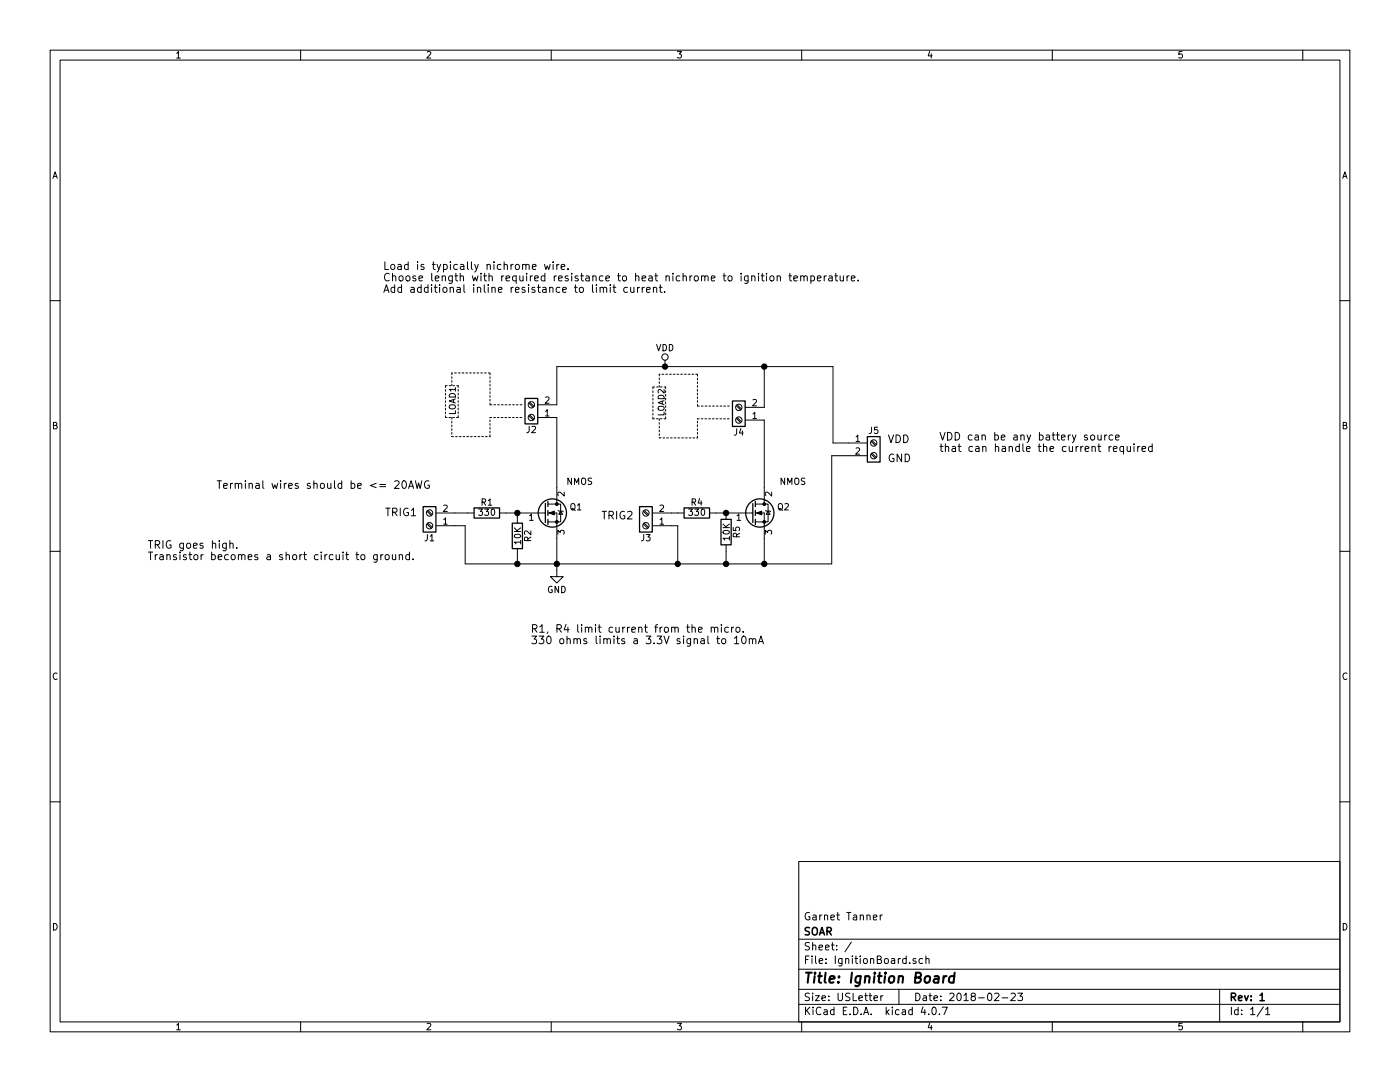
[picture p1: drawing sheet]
EESchema Schematic File Version 2
LIBS:power
LIBS:device
LIBS:switches
LIBS:relays
LIBS:motors
LIBS:transistors
LIBS:conn
LIBS:linear
LIBS:regul
LIBS:74xx
LIBS:cmos4000
LIBS:adc-dac
LIBS:memory
LIBS:xilinx
LIBS:microcontrollers
LIBS:dsp
LIBS:microchip
LIBS:analog_switches
LIBS:motorola
LIBS:texas
LIBS:intel
LIBS:audio
LIBS:interface
LIBS:digital-audio
LIBS:philips
LIBS:display
LIBS:cypress
LIBS:siliconi
LIBS:opto
LIBS:atmel
LIBS:contrib
LIBS:valves
LIBS:IgnitionBoardV1-cache
EELAYER 25 0
EELAYER END
$Descr USLetter 11000 8500
encoding utf-8
Sheet 1 1
Title "Ignition Board"
Date "2018-02-23"
Rev "1"
Comp "SOAR"
Comment1 "Garnet Tanner"
Comment2 ""
Comment3 ""
Comment4 ""
$EndDescr
$Comp
L Q_NMOS_GDS Q1
U 1 1
P 4275 4030
F 0 "Q1" H 4475 4080 50  0000 L CNN
F 1 "NMOS" H 4450 4280 50  0000 L CNN
F 2 "Package_TO_SOT_THT:TO-220-3_Vertical" H 4475 4130 50  0001 C CNN
F 3 "https://www.digikey.ca/product-detail/en/on-semiconductor/FDP7030BL/FDP7030BLFS-ND/976591" H 4275 4030 50  0001 C CNN
	1    4275 4030
	1    0    0    -1  
$EndComp
$Comp
L Screw_Terminal_01x02 J2
U 1 1
P 4175 3280
F 0 "J2" H 4175 3380 50  0000 C CNN
F 1 "Screw_Terminal_01x02" H 4300 2955 50  0001 C CNN
F 2 "TerminalBlock_Phoenix:TerminalBlock_Phoenix_PT-1,5-2-5.0-H_1x02_P5.00mm_Horizontal" H 4175 3280 50  0001 C CNN
F 3 "https://www.digikey.ca/product-detail/en/phoenix-contact/1935161/277-1667-ND/568614" H 4175 3280 50  0001 C CNN
	1    4175 3280
	-1   0    0    1   
$EndComp
$Comp
L Screw_Terminal_01x02 J1
U 1 1
P 3375 4130
F 0 "J1" H 3375 4230 50  0000 C CNN
F 1 "Screw_Terminal_01x02" H 3625 3880 50  0001 C CNN
F 2 "TerminalBlock_Phoenix:TerminalBlock_Phoenix_PT-1,5-2-5.0-H_1x02_P5.00mm_Horizontal" H 3375 4130 50  0001 C CNN
F 3 "https://www.digikey.ca/product-detail/en/phoenix-contact/1935161/277-1667-ND/568614" H 3375 4130 50  0001 C CNN
	1    3375 4130
	-1   0    0    1   
$EndComp
$Comp
L VDD #PWR01
U 1 1
P 5225 2880
F 0 "#PWR01" H 5225 2730 50  0001 C CNN
F 1 "VDD" H 5225 3030 50  0000 C CNN
F 2 "" H 5225 2880 50  0001 C CNN
F 3 "" H 5225 2880 50  0001 C CNN
	1    5225 2880
	1    0    0    -1  
$EndComp
Wire Wire Line
	4375 3280 4375 3830
$Comp
L R R1
U 1 1
P 3825 4030
F 0 "R1" V 3905 4030 50  0000 C CNN
F 1 "330" V 3825 4030 50  0000 C CNN
F 2 "Resistor_THT:R_Axial_DIN0207_L6.3mm_D2.5mm_P10.16mm_Horizontal" V 3755 4030 50  0001 C CNN
F 3 "" H 3825 4030 50  0001 C CNN
	1    3825 4030
	0    -1   -1   0   
$EndComp
$Comp
L R R2
U 1 1
P 4065 4210
F 0 "R2" V 4145 4210 50  0000 C CNN
F 1 "10K" V 4065 4210 50  0000 C CNN
F 2 "Resistor_THT:R_Axial_DIN0207_L6.3mm_D2.5mm_P10.16mm_Horizontal" V 3995 4210 50  0001 C CNN
F 3 "" H 4065 4210 50  0001 C CNN
	1    4065 4210
	1    0    0    -1  
$EndComp
Wire Wire Line
	3975 4030 4075 4030
Wire Wire Line
	4065 4060 4065 4030
Connection ~ 4065 4030
Wire Wire Line
	3575 4030 3675 4030
Wire Wire Line
	3655 4130 3655 4430
$Comp
L GND #PWR02
U 1 1
P 4375 4480
F 0 "#PWR02" H 4375 4230 50  0001 C CNN
F 1 "GND" H 4375 4330 50  0000 C CNN
F 2 "" H 4375 4480 50  0001 C CNN
F 3 "" H 4375 4480 50  0001 C CNN
	1    4375 4480
	1    0    0    -1  
$EndComp
Wire Wire Line
	4065 4360 4065 4430
Wire Wire Line
	3655 4430 6535 4430
Connection ~ 4065 4430
Wire Wire Line
	4375 4230 4375 4480
$Comp
L Screw_Terminal_01x02 J3
U 1 1
P 5075 4130
F 0 "J3" H 5075 4230 50  0000 C CNN
F 1 "Screw_Terminal_01x02" H 4925 3880 50  0001 C CNN
F 2 "TerminalBlock_Phoenix:TerminalBlock_Phoenix_PT-1,5-2-5.0-H_1x02_P5.00mm_Horizontal" H 5075 4130 50  0001 C CNN
F 3 "https://www.digikey.ca/product-detail/en/phoenix-contact/1935161/277-1667-ND/568614" H 5075 4130 50  0001 C CNN
	1    5075 4130
	-1   0    0    1   
$EndComp
Connection ~ 4375 4430
$Comp
L Q_NMOS_GDS Q2
U 1 1
P 5905 4030
F 0 "Q2" H 6105 4080 50  0000 L CNN
F 1 "NMOS" H 6125 4280 50  0000 L CNN
F 2 "Package_TO_SOT_THT:TO-220-3_Vertical" H 6105 4130 50  0001 C CNN
F 3 "https://www.digikey.ca/product-detail/en/on-semiconductor/FDP7030BL/FDP7030BLFS-ND/976591" H 5905 4030 50  0001 C CNN
	1    5905 4030
	1    0    0    -1  
$EndComp
Wire Wire Line
	6005 4430 6005 4230
Wire Wire Line
	6005 3300 6005 3830
$Comp
L Screw_Terminal_01x02 J4
U 1 1
P 5805 3300
F 0 "J4" H 5805 3400 50  0000 C CNN
F 1 "Screw_Terminal_01x02" H 5655 2950 50  0001 C CNN
F 2 "TerminalBlock_Phoenix:TerminalBlock_Phoenix_PT-1,5-2-5.0-H_1x02_P5.00mm_Horizontal" H 5805 3300 50  0001 C CNN
F 3 "https://www.digikey.ca/product-detail/en/phoenix-contact/1935161/277-1667-ND/568614" H 5805 3300 50  0001 C CNN
	1    5805 3300
	-1   0    0    1   
$EndComp
$Comp
L R R4
U 1 1
P 5475 4030
F 0 "R4" V 5555 4030 50  0000 C CNN
F 1 "330" V 5475 4030 50  0000 C CNN
F 2 "Resistor_THT:R_Axial_DIN0207_L6.3mm_D2.5mm_P10.16mm_Horizontal" V 5405 4030 50  0001 C CNN
F 3 "" H 5475 4030 50  0001 C CNN
	1    5475 4030
	0    -1   -1   0   
$EndComp
$Comp
L R R5
U 1 1
P 5705 4180
F 0 "R5" V 5785 4180 50  0000 C CNN
F 1 "10K" V 5705 4180 50  0000 C CNN
F 2 "Resistor_THT:R_Axial_DIN0207_L6.3mm_D2.5mm_P10.16mm_Horizontal" V 5635 4180 50  0001 C CNN
F 3 "" H 5705 4180 50  0001 C CNN
	1    5705 4180
	1    0    0    -1  
$EndComp
Connection ~ 5705 4030
Wire Wire Line
	5705 4330 5705 4430
Connection ~ 5705 4430
Wire Wire Line
	5275 4030 5325 4030
Wire Wire Line
	5325 4130 5325 4430
Connection ~ 5325 4430
Wire Wire Line
	4375 3180 4375 2880
Wire Wire Line
	4375 2880 6545 2880
Wire Wire Line
	6005 2880 6005 3200
Connection ~ 5225 2880
Wire Wire Line
	3655 4130 3575 4130
Text Notes 3580 3260 1    48   ~ 0
LOAD1
Text Notes 5220 3270 1    47   ~ 0
LOAD2
$Comp
L Screw_Terminal_01x02 J5
U 1 1
P 6865 3480
F 0 "J5" H 6865 3580 50  0000 C CNN
F 1 "Screw_Terminal_01x02" H 7065 3730 50  0001 C CNN
F 2 "TerminalBlock_Phoenix:TerminalBlock_Phoenix_PT-1,5-2-5.0-H_1x02_P5.00mm_Horizontal" H 6865 3480 50  0001 C CNN
F 3 "https://www.digikey.ca/product-detail/en/phoenix-contact/1935161/277-1667-ND/568614" H 6865 3480 50  0001 C CNN
	1    6865 3480
	1    0    0    -1  
$EndComp
Wire Wire Line
	6545 2880 6545 3480
Wire Wire Line
	6545 3480 6665 3480
Connection ~ 6005 2880
Wire Wire Line
	6665 3580 6535 3580
Wire Wire Line
	6535 3580 6535 4430
Connection ~ 6005 4430
Text Notes 6975 3480 0    60   ~ 0
VDD
Text Notes 6975 3630 0    60   ~ 0
GND\n
Wire Wire Line
	5275 4130 5325 4130
Wire Wire Line
	5625 4030 5705 4030
Text Notes 3025 4055 0    60   ~ 0
TRIG1\n
Text Notes 4725 4080 0    60   ~ 0
TRIG2\n
Wire Notes Line
	4100 3180 3850 3180
Wire Notes Line
	3850 3180 3850 2930
Wire Notes Line
	3850 2930 3550 2930
Wire Notes Line
	3550 2930 3550 3030
Wire Notes Line
	3500 3030 3600 3030
Wire Notes Line
	3600 3280 3600 3030
Wire Notes Line
	3500 3280 3600 3280
Wire Notes Line
	3550 3280 3550 3430
Wire Notes Line
	3550 3430 3850 3430
Wire Notes Line
	3850 3430 3850 3280
Wire Notes Line
	3850 3280 4100 3280
Wire Notes Line
	3500 3030 3500 3280
Wire Notes Line
	5730 3190 5480 3190
Wire Notes Line
	5480 3190 5480 2940
Wire Notes Line
	5480 2940 5180 2940
Wire Notes Line
	5180 2940 5180 3040
Wire Notes Line
	5130 3040 5230 3040
Wire Notes Line
	5230 3290 5230 3040
Wire Notes Line
	5130 3290 5230 3290
Wire Notes Line
	5180 3290 5180 3440
Wire Notes Line
	5180 3440 5480 3440
Wire Notes Line
	5480 3440 5480 3290
Wire Notes Line
	5480 3290 5730 3290
Wire Notes Line
	5130 3040 5130 3290
Text Notes 3010 2300 0    60   ~ 0
Load is typically nichrome wire.\nChoose length with required resistance to heat nichrome to ignition temperature. \nAdd additional inline resistance to limit current.
Text Notes 1700 3840 0    60   ~ 0
Terminal wires should be <= 20AWG 
Text Notes 1160 4400 0    60   ~ 0
TRIG goes high. \nTransistor becomes a short circuit to ground.
Text Notes 4170 5060 0    60   ~ 0
R1, R4 limit current from the micro.\n330 ohms limits a 3.3V signal to 10mA
Text Notes 7380 3550 0    60   ~ 0
VDD can be any battery source \nthat can handle the current required
$EndSCHEMATC
